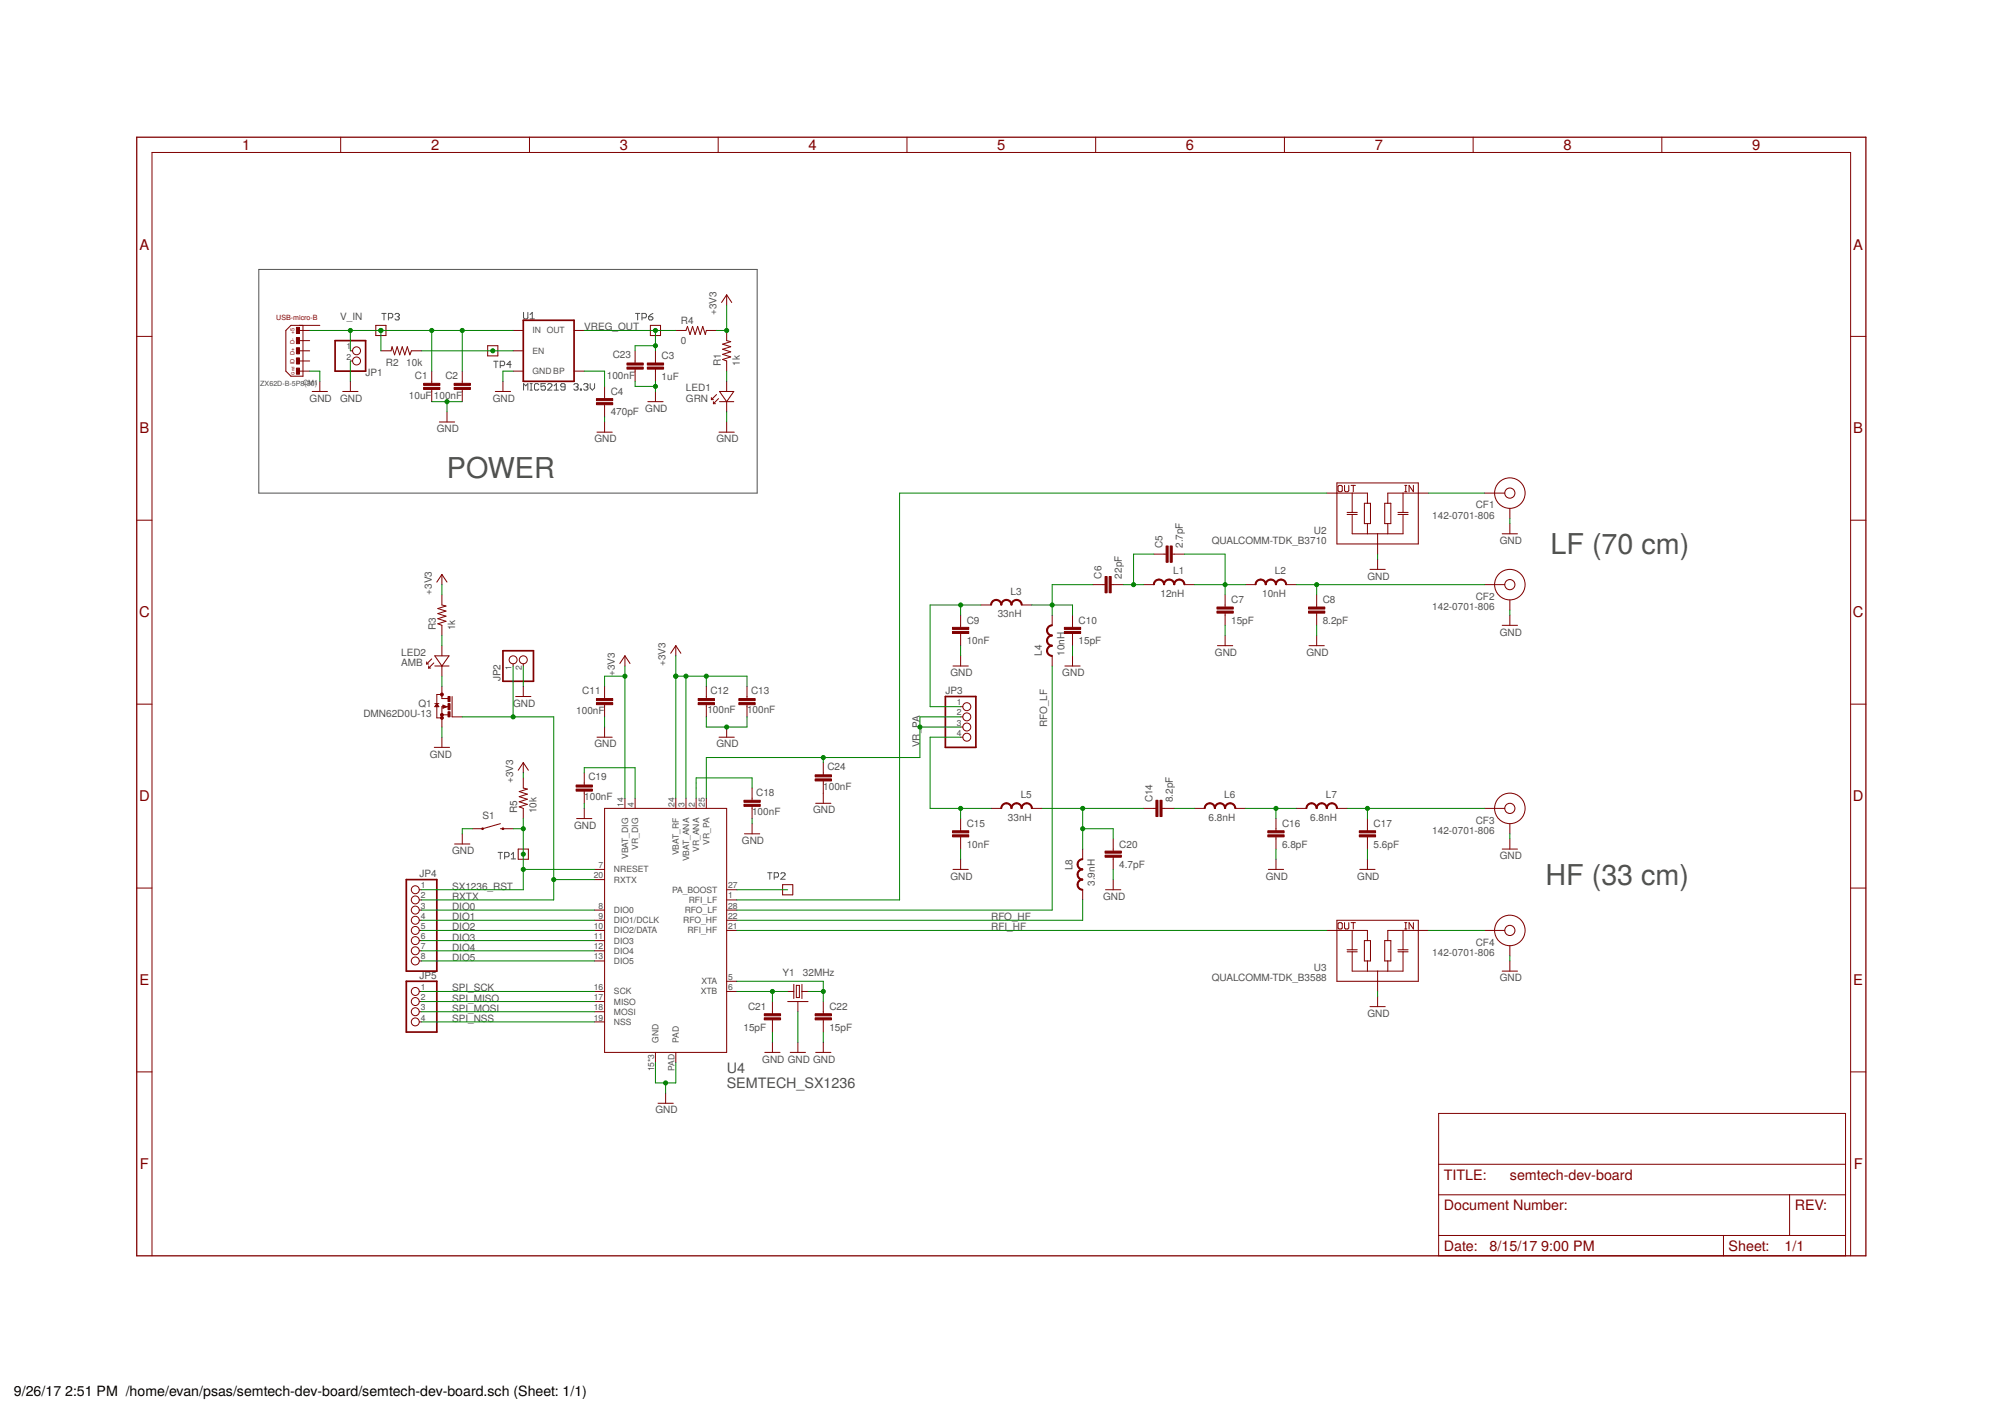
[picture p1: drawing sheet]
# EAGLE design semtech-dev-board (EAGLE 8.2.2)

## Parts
C1  10uF  C-EU0805-B  [.0805-B]
C2  100nF  C-EU0603-B-NOSILK  [.0603-B-NOSILK]
C3  1uF  C-EU0603-B-NOSILK  [.0603-B-NOSILK]
C4  470pF  C-EU0603-B-NOSILK  [.0603-B-NOSILK]
C5  2.7pF  C-EU0603-B-NOSILK  [.0603-B-NOSILK]
C6  22pF  C-EU0603-B-NOSILK  [.0603-B-NOSILK]
C7  15pF  C-EU0603-B-NOSILK  [.0603-B-NOSILK]
C8  8.2pF  C-EU0603-B-NOSILK  [.0603-B-NOSILK]
C9  10nF  C-EU0603-B-NOSILK  [.0603-B-NOSILK]
C10  15pF  C-EU0603-B-NOSILK  [.0603-B-NOSILK]
C11  100nF  C-EU0603-B-NOSILK  [.0603-B-NOSILK]
C12  100nF  C-EU0603-B-NOSILK  [.0603-B-NOSILK]
C13  100nF  C-EU0603-B-NOSILK  [.0603-B-NOSILK]
C14  8.2pF  C-EU0603-B-NOSILK  [.0603-B-NOSILK]
C15  10nF  C-EU0603-B-NOSILK  [.0603-B-NOSILK]
C16  6.8pF  C-EU0603-B-NOSILK  [.0603-B-NOSILK]
C17  5.6pF  C-EU0603-B-NOSILK  [.0603-B-NOSILK]
C18  100nF  C-EU0603-B-NOSILK  [.0603-B-NOSILK]
C19  100nF  C-EU0603-B-NOSILK  [.0603-B-NOSILK]
C20  4.7pF  C-EU0603-B-NOSILK  [.0603-B-NOSILK]
C21  15pF  C-EU0603-B-NOSILK  [.0603-B-NOSILK]
C22  15pF  C-EU0603-B-NOSILK  [.0603-B-NOSILK]
C23  100nF  C-EU0603-B-NOSILK  [.0603-B-NOSILK]
C24  100nF  C-EU0603-B-NOSILK  [.0603-B-NOSILK]
CF1  142-0701-806  SMA-CINCH-END-FIRE  [SMAJ716-ND]
CF2  142-0701-806  SMA-CINCH-END-FIRE  [SMAJ716-ND]
CF3  142-0701-806  SMA-CINCH-END-FIRE  [SMAJ716-ND]
CF4  142-0701-806  SMA-CINCH-END-FIRE  [SMAJ716-ND]
CM1  ZX62D-B-5P8(30)  CON_USB-MICRO-B-RECEPTACLE-PTH-HIROSE-ZX62D-B-5P8  [USB-MICRO-B-PTH-HIROSE]
JP1  PINHD-1X2  [1X02]
JP2  PINHD-1X2  [1X02]
JP3  PINHD-1X4  [1X04]
JP4  PINHD-1X8  [1X08]
JP5  PINHD-1X4  [1X04]
L1  12nH  L-US0603-B-NOSILK  [.0603-B-NOSILK]
L2  10nH  L-US0603-B-NOSILK  [.0603-B-NOSILK]
L3  33nH  L-US0603-B-NOSILK  [.0603-B-NOSILK]
L4  10nH  L-US0603-B-NOSILK  [.0603-B-NOSILK]
L5  33nH  L-US0603-B-NOSILK  [.0603-B-NOSILK]
L6  6.8nH  L-US0603-B-NOSILK  [.0603-B-NOSILK]
L7  6.8nH  L-US0603-B-NOSILK  [.0603-B-NOSILK]
L8  3.9nH  L-US0603-B-NOSILK  [.0603-B-NOSILK]
LED1  GRN  LED-0603  [LED-0603]
LED2  AMB  LED-0603  [LED-0603]
Q1  DMN62D0U-13  BSS123  [SOT23]
R1  1k  R-US_0603-B-NOSILK  [.0603-B-NOSILK]
R2  10k  R-US_0603-B-NOSILK  [.0603-B-NOSILK]
R3  1k  R-US_0603-B-NOSILK  [.0603-B-NOSILK]
R4  0  R-US_0603-B-NOSILK  [.0603-B-NOSILK]
R5  10k  R-US_0603-B-NOSILK  [.0603-B-NOSILK]
S1  FSM4JSMATR  SWITCH-MOMENTARY-2SMD-2  [TACTILE_SWITCH_SMD-2]
TP1  TEST-POINT  [2MM-TEST-POINT]
TP2  TEST-POINT  [2MM-TEST-POINT]
TP3  TEST-POINT  [2MM-TEST-POINT]
TP4  TEST-POINT  [2MM-TEST-POINT]
TP6  TEST-POINT  [2MM-TEST-POINT]
U1  MIC5219 3.3V  V_REG_MIC52193.3V  [SOT23-5]
U2  QUALCOMM-TDK_B3710  [DCC6C-EPCOS]
U3  QUALCOMM-TDK_B3588  [DCC6C-EPCOS]
U4  SEMTECH_SX1236  [QFN28]
Y1  32MHz  CRYSTAL-WITH-GND  [CRYSTAL_2.5X2]

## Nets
+3V3: C11.1 C12.1 C13.1 R1.2 R3.2 R4.2 R5.2 U4.3(VBAT_ANA) U4.14(VBAT_DIG) U4.24(VBAT_RF)
BP: C4.1 U1.4(BP)
DIO0: JP4.3 U4.8(DIO0)
DIO1: JP4.4 U4.9(DIO1/DCLK)
DIO2: JP4.5 U4.10(DIO2/DATA)
DIO3: JP4.6 U4.11(DIO3)
DIO4: JP4.7 U4.12(DIO4)
DIO5: JP4.8 U4.13(DIO5)
GND: C1.2 C2.2 C3.2 C4.2 C7.2 C8.2 C9.2 C10.2 C11.2 C12.2 C13.2 C15.2 C16.2 C17.2 C18.2 C19.2 C20.2 C21.2 C22.2 C23.2 C24.2 CF1.GND1(GND) CF1.GND2(GND) CF1.GND3(GND) CF1.GND4(GND) CF2.GND1(GND) CF2.GND2(GND) CF2.GND3(GND) CF2.GND4(GND) CF3.GND1(GND) CF3.GND2(GND) CF3.GND3(GND) CF3.GND4(GND) CF4.GND1(GND) CF4.GND2(GND) CF4.GND3(GND) CF4.GND4(GND) CM1.5 JP1.2 JP2.2 LED1.K Q1.2(S) S1.2 U1.2(GND) U2.1(GND) U2.3(GND) U2.4(GND) U2.6(GND) U3.1(GND) U3.3(GND) U3.4(GND) U3.6(GND) U4.15(GND) U4.23(GND) U4.26(GND) U4.PAD Y1.2(SHIELD) Y1.4(SHIELD)
HFO_PA_HEAD: C15.1 JP3.4 L5.2
LED+: LED2.A R3.1
LED-: LED2.K Q1.3(D)
LFO_PA_HEAD: C9.1 JP3.1 L3.2
N$1: R2.1 TP4.1 U1.3(EN)
N$2: CF4.P$3(CENTERCONDUCTOR) U3.2(IN)
N$4: CF1.P$3(CENTERCONDUCTOR) U2.2(IN)
N$5: LED1.A R1.1
PA_BOOST: TP2.1 U4.27(PA_BOOST)
RFI_HF: U3.5(OUT) U4.21(RFI_HF)
RFI_LF: U2.5(OUT) U4.1(RFI_LF)
RFO_HF: L8.2 U4.22(RFO_HF)
RFO_HF_1: C14.2 L6.2
RFO_HF_2: C16.1 L6.1 L7.2
RFO_HF_OUT: C17.1 CF3.P$3(CENTERCONDUCTOR) L7.1
RFO_HF_PA: C14.1 C20.1 L5.1 L8.1
RFO_LF: L4.1 U4.28(RFO_LF)
RFO_LF_1: C5.1 C6.2 L1.2
RFO_LF_2: C5.2 C7.1 L1.1 L2.2
RFO_LF_OUT: C8.1 CF2.P$3(CENTERCONDUCTOR) L2.1
RFO_LF_PA: C6.1 C10.1 L3.1 L4.2
RXTX: JP2.1 JP4.2 Q1.1(G) U4.20(RXTX)
SPI_MISO: JP5.2 U4.17(MISO)
SPI_MOSI: JP5.3 U4.18(MOSI)
SPI_NSS: JP5.4 U4.19(NSS)
SPI_SCK: JP5.1 U4.16(SCK)
SX1236_RST: JP4.1 R5.1 S1.1 TP1.1 U4.7(NRESET)
V_IN: C1.1 C2.1 CM1.1 JP1.1 R2.2 TP3.1 U1.1(IN)
VR_ANA: C18.1 U4.2(VR_ANA)
VR_DIG: C19.1 U4.4(VR_DIG)
VR_PA: C24.1 JP3.2 JP3.3 U4.25(VR_PA)
VREG_OUT: C3.1 C23.1 R4.1 TP6.1 U1.5(OUT)
XTALA: C22.1 U4.5(XTA) Y1.3
XTALB: C21.1 U4.6(XTB) Y1.1
Unconnected: CM1.2 CM1.3 CM1.4 CM1.S1(SHIELD) CM1.S2(SHIELD) CM1.S3(SHIELD) CM1.S4(SHIELD)

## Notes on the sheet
- POWER
- LF (70 cm)
- HF (33 cm)

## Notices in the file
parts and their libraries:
SparkFun-IC-Power: Licensing: Creative Commons ShareAlike 4.0 International - https://creativecommons.org/licenses/by-sa/4.0
